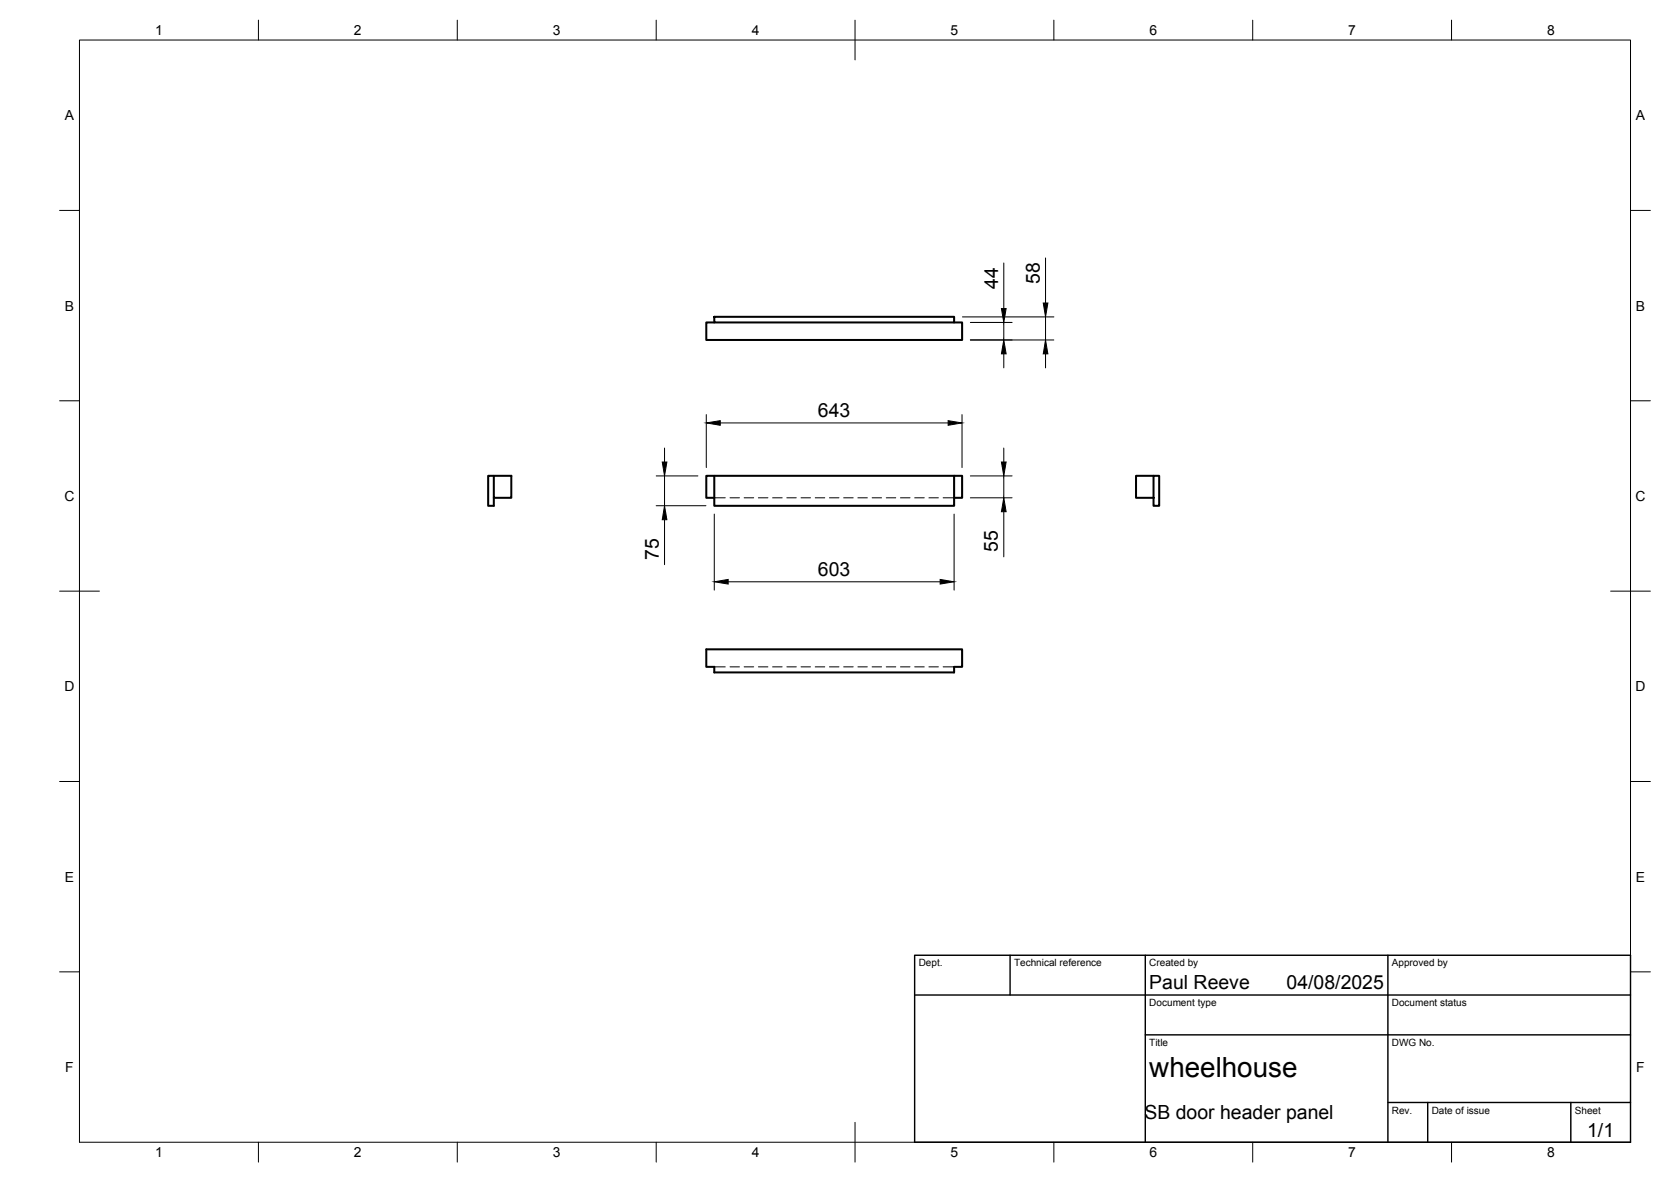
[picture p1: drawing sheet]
<svg xmlns="http://www.w3.org/2000/svg" width="420mm" height="297mm" viewBox="0 0 420 297" stroke-linecap="round" stroke-linejoin="round" font-family="sans-serif">
<!-- layer: Visible -->
<path d="M179.6 79.6h60.3v1.4h-60.3zM179.6 81h-2v4.4h64.3v-4.4h-2M124.2 119.6h-1.5v7.5h1.5v-2M124.2 119.6h4.4v5.5h-4.4zM179.6 119.6v7.5h60.3v-7.5M239.9 119.6h-62.3v5.5h2M239.9 119.6h2v5.5h-2M290 119.6h1.5v7.5h-1.5zM290 119.6h-4.4v5.5h4.4M177.6 163.2h64.3v4.4h-2v1.4h-60.3v-1.4h-2z" fill="none" stroke="#000" stroke-width=".51"/>
<!-- layer: Hidden -->
<g fill="none" stroke="#000" stroke-width=".25">
<path d="M179.6 125.1h2.8M183.6 125.1h2.3M187.1 125.1h2.4M190.7 125.1h2.4M194.3 125.1h2.4M197.8 125.1h2.4M201.4 125.1h2.4M205 125.1h2.4M208.6 125.1h2.3M212.1 125.1h2.4M215.7 125.1h2.4M219.3 125.1h2.4"/>
<path d="M222.8 125.1h2.4M226.4 125.1h2.4M230 125.1h2.4M233.6 125.1h2.3M237.2 125.1h2.7M179.6 167.6h2.8M183.6 167.6h2.3M187.1 167.6h2.4M190.7 167.6h2.4M194.3 167.6h2.4M197.8 167.6h2.4M201.4 167.6h2.4"/>
<path d="M205 167.6h2.4M208.6 167.6h2.3M212.1 167.6h2.4M215.7 167.6h2.4M219.3 167.6h2.4M222.8 167.6h2.4M226.4 167.6h2.4M230 167.6h2.4M233.6 167.6h2.3M237.2 167.6h2.7"/>
</g>
<!-- layer: BORDER -->
<g fill="none" stroke="#000" stroke-width=".25">
<path d="M20 10.1h390v276.9h-390zM65 5.1v5M115 5.1v5M165 5.1v5M215 5.1v10M265 5.1v5M315 5.1v5M365 5.1v5M15 52.9h5M410 52.9h5M15 100.7h5M410 100.7h5"/>
<path d="M15 148.6h10M405 148.6h10M15 196.4h5M410 196.4h5M15 244.2h5M410 244.2h5M65 287v5M115 287v5M165 287v5M215 282.1v9.9M265 287v5M315 287v5"/>
<path d="M365 287v5"/>
</g>
<!-- layer: TITLEBLOCK -->
<path d="M230 240.1h180v46.9h-180zM230 250h180M254 240.1v9.9M288 240.1v46.9M349 240.1v46.9M288 260.1h122M349 277.1h61M359 277.1v9.9M395 277.1v9.9" fill="none" stroke="#000" stroke-width=".36"/>
<!-- layer: FD_Dimensions -->
<g fill="none" stroke="#000" stroke-width=".25">
<path d="M242 79.6h23M252.4 66.1v11.4M262.9 64.8v11.3M262.9 79.6v5.8M244 85.4h21M244 81h10.5M252.4 81v4.4M252.4 88.9v3.5M262.9 88.9v3.5M165 119.6h10.5M167.1 112.6v3.5M167.1 119.6v7.5"/>
<path d="M177.6 104.2v13.3M181.1 106.3h57.3M241.9 104.2v13.3M244 119.6h10.5M252.4 112.6v3.5M252.4 119.6v5.5M165 127.1h12.5M167.1 130.6v11.3M179.6 129.2v19.1M239.9 129.2v19.1M244 125.1h10.5M252.4 128.6v11.3"/>
<path d="M183.1 146.2h53.3"/>
</g>
<path d="M251.8 77.5h1.2l-.6 3.5zM262.3 76.1h1.2l-.6 3.5zM252.4 85.4l.6 3.5h-1.2zM262.9 85.4l.6 3.5h-1.2zM166.5 116.1h1.2l-.6 3.5zM177.6 106.3l3.5-.6v1.2zM238.4 105.7l3.5 .6-3.5 .6zM251.8 116.1h1.2l-.6 3.5zM167.1 127.1l.6 3.5h-1.2zM252.4 125.1l.6 3.5h-1.2zM179.6 146.2l3.5-.6v1.2zM236.4 145.6l3.5 .6-3.5 .6z" fill="#000" stroke="#000" stroke-width=".25"/>
<text font-size="7" x="289" y="270.6">wheelhouse</text>
<g font-size="4.9">
<text x="261.4" y="71.4" transform="rotate(-90 261.4 71.4)">58</text>
<text x="251" y="72.7" transform="rotate(-90 251 72.7)">44</text>
<text x="205.7" y="104.8">643</text>
<text x="165.6" y="140.7" transform="rotate(-90 165.6 140.7)">75</text>
<text x="250.9" y="138.7" transform="rotate(-90 250.9 138.7)">55</text>
<text x="205.7" y="144.7">603</text>
<text x="289" y="248.5">Paul Reeve</text>
<text x="323.5" y="248.5">04/08/2025</text>
<text x="287.8" y="281.1">SB door header panel</text>
<text x="399.1" y="285.7">1/1</text>
</g>
<g font-size="3.5">
<text x="39" y="8.8">1</text>
<text x="89" y="8.8">2</text>
<text x="139" y="8.8">3</text>
<text x="189" y="8.8">4</text>
<text x="239" y="8.8">5</text>
<text x="289" y="8.8">6</text>
<text x="339" y="8.8">7</text>
<text x="389" y="8.8">8</text>
<text x="16.3" y="30.2">A</text>
<text x="411.3" y="30.2">A</text>
<text x="16.3" y="78">B</text>
<text x="411.3" y="78">B</text>
<text x="16.2" y="125.9">C</text>
<text x="411.2" y="125.9">C</text>
<text x="16.2" y="173.7">D</text>
<text x="411.2" y="173.7">D</text>
<text x="16.3" y="221.6">E</text>
<text x="411.3" y="221.6">E</text>
<text x="16.4" y="269.4">F</text>
<text x="411.4" y="269.4">F</text>
<text x="39" y="290.8">1</text>
<text x="89" y="290.8">2</text>
<text x="139" y="290.8">3</text>
<text x="189" y="290.8">4</text>
<text x="239" y="290.8">5</text>
<text x="289" y="290.8">6</text>
<text x="339" y="290.8">7</text>
<text x="389" y="290.8">8</text>
</g>
<g font-size="2.5">
<text x="231" y="242.9">Dept.</text>
<text x="255" y="242.9">Technical reference</text>
<text x="289" y="242.9">Created by</text>
<text x="350" y="242.9">Approved by</text>
<text x="289" y="252.8">Document type</text>
<text x="350" y="252.8">Document status</text>
<text x="289" y="262.9">Title</text>
<text x="350" y="262.9">DWG No.</text>
<text x="350" y="279.9">Rev.</text>
<text x="360" y="279.9">Date of issue</text>
<text x="396" y="279.9">Sheet</text>
</g>
</svg>
